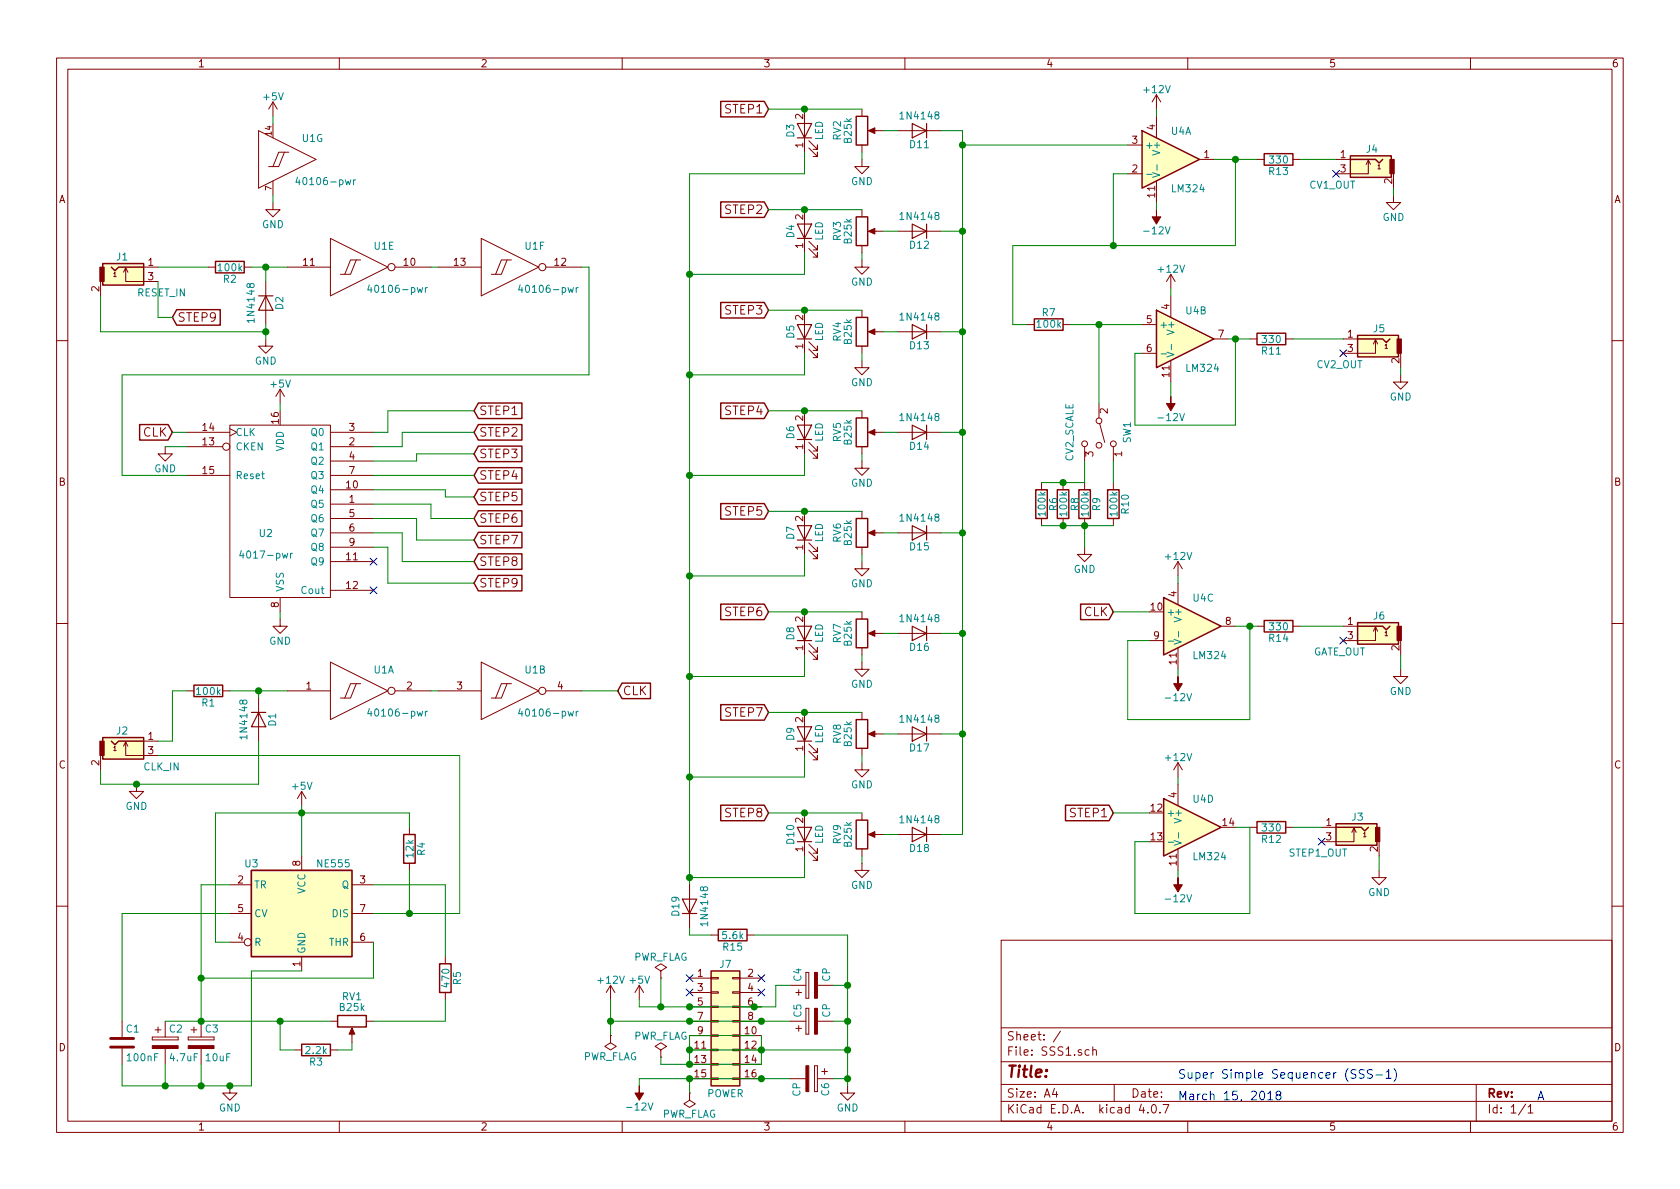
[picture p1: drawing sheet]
EESchema Schematic File Version 2
LIBS:power
LIBS:device
LIBS:transistors
LIBS:conn
LIBS:linear
LIBS:regul
LIBS:74xx
LIBS:cmos4000
LIBS:adc-dac
LIBS:memory
LIBS:xilinx
LIBS:microcontrollers
LIBS:dsp
LIBS:microchip
LIBS:analog_switches
LIBS:motorola
LIBS:texas
LIBS:intel
LIBS:audio
LIBS:interface
LIBS:digital-audio
LIBS:philips
LIBS:display
LIBS:cypress
LIBS:siliconi
LIBS:opto
LIBS:atmel
LIBS:contrib
LIBS:valves
LIBS:Oscillators
LIBS:switches
LIBS:cmos_ieee
LIBS:hakane
LIBS:SSS1-cache
EELAYER 25 0
EELAYER END
$Descr A4 11693 8268
encoding utf-8
Sheet 1 1
Title ""
Date ""
Rev ""
Comp ""
Comment1 ""
Comment2 ""
Comment3 ""
Comment4 ""
$EndDescr
$Comp
L NE555 U3
U 1 1
P 2100 6350
F 0 "U3" H 1700 6700 50  0000 L CNN
F 1 "NE555" H 2200 6700 50  0000 L CNN
F 2 "" H 2100 6350 50  0001 C CNN
F 3 "" H 2100 6350 50  0001 C CNN
	1    2100 6350
	1    0    0    -1  
$EndComp
$Comp
L LM324 U4
U 1 1
P 8150 1100
F 0 "U4" H 8150 1300 50  0000 L CNN
F 1 "LM324" H 8150 900 50  0000 L CNN
F 2 "" H 8100 1200 50  0001 C CNN
F 3 "" H 8200 1300 50  0001 C CNN
	1    8150 1100
	1    0    0    -1  
$EndComp
$Comp
L LM324 U4
U 2 1
P 8250 2350
F 0 "U4" H 8250 2550 50  0000 L CNN
F 1 "LM324" H 8250 2150 50  0000 L CNN
F 2 "" H 8200 2450 50  0001 C CNN
F 3 "" H 8300 2550 50  0001 C CNN
	2    8250 2350
	1    0    0    -1  
$EndComp
$Comp
L LM324 U4
U 3 1
P 8300 4350
F 0 "U4" H 8300 4550 50  0000 L CNN
F 1 "LM324" H 8300 4150 50  0000 L CNN
F 2 "" H 8250 4450 50  0001 C CNN
F 3 "" H 8350 4550 50  0001 C CNN
	3    8300 4350
	1    0    0    -1  
$EndComp
$Comp
L LM324 U4
U 4 1
P 8300 5750
F 0 "U4" H 8300 5950 50  0000 L CNN
F 1 "LM324" H 8300 5550 50  0000 L CNN
F 2 "" H 8250 5850 50  0001 C CNN
F 3 "" H 8350 5950 50  0001 C CNN
	4    8300 5750
	1    0    0    -1  
$EndComp
$Comp
L R R4
U 1 1
P 2850 5900
F 0 "R4" V 2930 5900 50  0000 C CNN
F 1 "12k" V 2850 5900 50  0000 C CNN
F 2 "" V 2780 5900 50  0001 C CNN
F 3 "" H 2850 5900 50  0001 C CNN
	1    2850 5900
	1    0    0    -1  
$EndComp
$Comp
L CP C3
U 1 1
P 1400 7250
F 0 "C3" H 1425 7350 50  0000 L CNN
F 1 "10uF" H 1425 7150 50  0000 L CNN
F 2 "" H 1438 7100 50  0001 C CNN
F 3 "" H 1400 7250 50  0001 C CNN
	1    1400 7250
	1    0    0    -1  
$EndComp
$Comp
L CP C2
U 1 1
P 1150 7250
F 0 "C2" H 1175 7350 50  0000 L CNN
F 1 "4.7uF" H 1175 7150 50  0000 L CNN
F 2 "" H 1188 7100 50  0001 C CNN
F 3 "" H 1150 7250 50  0001 C CNN
	1    1150 7250
	1    0    0    -1  
$EndComp
$Comp
L R R5
U 1 1
P 3100 6800
F 0 "R5" V 3180 6800 50  0000 C CNN
F 1 "470" V 3100 6800 50  0000 C CNN
F 2 "" V 3030 6800 50  0001 C CNN
F 3 "" H 3100 6800 50  0001 C CNN
	1    3100 6800
	1    0    0    -1  
$EndComp
$Comp
L R R3
U 1 1
P 2200 7300
F 0 "R3" V 2280 7300 50  0000 C CNN
F 1 "2.2k" V 2200 7300 50  0000 C CNN
F 2 "" V 2130 7300 50  0001 C CNN
F 3 "" H 2200 7300 50  0001 C CNN
	1    2200 7300
	0    1    1    0   
$EndComp
$Comp
L POT RV1
U 1 1
P 2450 7100
F 0 "RV1" V 2275 7100 50  0000 C CNN
F 1 "B25k" V 2350 7100 50  0000 C CNN
F 2 "" H 2450 7100 50  0001 C CNN
F 3 "" H 2450 7100 50  0001 C CNN
	1    2450 7100
	0    1    1    0   
$EndComp
$Comp
L C C1
U 1 1
P 850 7250
F 0 "C1" H 875 7350 50  0000 L CNN
F 1 "100nF" H 875 7150 50  0000 L CNN
F 2 "" H 888 7100 50  0001 C CNN
F 3 "" H 850 7250 50  0001 C CNN
	1    850  7250
	1    0    0    -1  
$EndComp
$Comp
L GND #PWR01
U 1 1
P 1600 7550
F 0 "#PWR01" H 1600 7300 50  0001 C CNN
F 1 "GND" H 1600 7400 50  0000 C CNN
F 2 "" H 1600 7550 50  0001 C CNN
F 3 "" H 1600 7550 50  0001 C CNN
	1    1600 7550
	1    0    0    -1  
$EndComp
$Comp
L +5V #PWR02
U 1 1
P 2100 5600
F 0 "#PWR02" H 2100 5450 50  0001 C CNN
F 1 "+5V" H 2100 5740 50  0000 C CNN
F 2 "" H 2100 5600 50  0001 C CNN
F 3 "" H 2100 5600 50  0001 C CNN
	1    2100 5600
	1    0    0    -1  
$EndComp
$Comp
L Conn_02x08_Odd_Even J7
U 1 1
P 5000 7100
F 0 "J7" H 5050 7500 50  0000 C CNN
F 1 "POWER" H 5050 6600 50  0000 C CNN
F 2 "" H 5000 7100 50  0001 C CNN
F 3 "" H 5000 7100 50  0001 C CNN
	1    5000 7100
	1    0    0    -1  
$EndComp
$Comp
L +12V #PWR03
U 1 1
P 4250 6950
F 0 "#PWR03" H 4250 6800 50  0001 C CNN
F 1 "+12V" H 4250 7090 50  0000 C CNN
F 2 "" H 4250 6950 50  0001 C CNN
F 3 "" H 4250 6950 50  0001 C CNN
	1    4250 6950
	1    0    0    -1  
$EndComp
$Comp
L +5V #PWR04
U 1 1
P 4450 6950
F 0 "#PWR04" H 4450 6800 50  0001 C CNN
F 1 "+5V" H 4450 7090 50  0000 C CNN
F 2 "" H 4450 6950 50  0001 C CNN
F 3 "" H 4450 6950 50  0001 C CNN
	1    4450 6950
	1    0    0    -1  
$EndComp
$Comp
L GND #PWR05
U 1 1
P 5900 7550
F 0 "#PWR05" H 5900 7300 50  0001 C CNN
F 1 "GND" H 5900 7400 50  0000 C CNN
F 2 "" H 5900 7550 50  0001 C CNN
F 3 "" H 5900 7550 50  0001 C CNN
	1    5900 7550
	1    0    0    -1  
$EndComp
$Comp
L -12V #PWR12
U 1 1
P 4450 7550
F 0 "#PWR12" H 4450 7650 50  0001 C CNN
F 1 "-12V" H 4450 7700 50  0000 C CNN
F 2 "" H 4450 7550 50  0001 C CNN
F 3 "" H 4450 7550 50  0001 C CNN
	1    4450 7550
	-1   0    0    1   
$EndComp
$Comp
L Audio-Jack-2_Switch J2
U 1 1
P 900 5250
F 0 "J2" H 850 5425 50  0000 C CNN
F 1 "CLK_IN" H 1125 5175 50  0000 C CNN
F 2 "" H 1150 5350 50  0001 C CNN
F 3 "" H 1150 5350 50  0001 C CNN
	1    900  5250
	1    0    0    -1  
$EndComp
$Comp
L Audio-Jack-2_Switch J1
U 1 1
P 900 1950
F 0 "J1" H 850 2125 50  0000 C CNN
F 1 "RESET_IN" H 1125 1875 50  0000 C CNN
F 2 "" H 1150 2050 50  0001 C CNN
F 3 "" H 1150 2050 50  0001 C CNN
	1    900  1950
	1    0    0    -1  
$EndComp
$Comp
L R R1
U 1 1
P 1450 4800
F 0 "R1" V 1530 4800 50  0000 C CNN
F 1 "100k" V 1450 4800 50  0000 C CNN
F 2 "" V 1380 4800 50  0001 C CNN
F 3 "" H 1450 4800 50  0001 C CNN
	1    1450 4800
	0    1    1    0   
$EndComp
$Comp
L D D1
U 1 1
P 1800 5000
F 0 "D1" H 1800 5100 50  0000 C CNN
F 1 "1N4148" H 1800 4900 50  0000 C CNN
F 2 "" H 1800 5000 50  0001 C CNN
F 3 "" H 1800 5000 50  0001 C CNN
	1    1800 5000
	0    1    1    0   
$EndComp
$Comp
L GND #PWR06
U 1 1
P 950 5450
F 0 "#PWR06" H 950 5200 50  0001 C CNN
F 1 "GND" H 950 5300 50  0000 C CNN
F 2 "" H 950 5450 50  0001 C CNN
F 3 "" H 950 5450 50  0001 C CNN
	1    950  5450
	1    0    0    -1  
$EndComp
$Comp
L GND #PWR07
U 1 1
P 1150 3100
F 0 "#PWR07" H 1150 2850 50  0001 C CNN
F 1 "GND" H 1150 2950 50  0000 C CNN
F 2 "" H 1150 3100 50  0001 C CNN
F 3 "" H 1150 3100 50  0001 C CNN
	1    1150 3100
	1    0    0    -1  
$EndComp
$Comp
L R R2
U 1 1
P 1600 1850
F 0 "R2" V 1680 1850 50  0000 C CNN
F 1 "100k" V 1600 1850 50  0000 C CNN
F 2 "" V 1530 1850 50  0001 C CNN
F 3 "" H 1600 1850 50  0001 C CNN
	1    1600 1850
	0    1    1    0   
$EndComp
$Comp
L D D2
U 1 1
P 1850 2100
F 0 "D2" H 1850 2200 50  0000 C CNN
F 1 "1N4148" H 1850 2000 50  0000 C CNN
F 2 "" H 1850 2100 50  0001 C CNN
F 3 "" H 1850 2100 50  0001 C CNN
	1    1850 2100
	0    1    1    0   
$EndComp
$Comp
L GND #PWR08
U 1 1
P 1850 2350
F 0 "#PWR08" H 1850 2100 50  0001 C CNN
F 1 "GND" H 1850 2200 50  0000 C CNN
F 2 "" H 1850 2350 50  0001 C CNN
F 3 "" H 1850 2350 50  0001 C CNN
	1    1850 2350
	1    0    0    -1  
$EndComp
$Comp
L -12V #PWR24
U 1 1
P 8050 1450
F 0 "#PWR24" H 8050 1550 50  0001 C CNN
F 1 "-12V" H 8050 1600 50  0000 C CNN
F 2 "" H 8050 1450 50  0001 C CNN
F 3 "" H 8050 1450 50  0001 C CNN
	1    8050 1450
	-1   0    0    1   
$EndComp
$Comp
L -12V #PWR26
U 1 1
P 8150 2750
F 0 "#PWR26" H 8150 2850 50  0001 C CNN
F 1 "-12V" H 8150 2900 50  0000 C CNN
F 2 "" H 8150 2750 50  0001 C CNN
F 3 "" H 8150 2750 50  0001 C CNN
	1    8150 2750
	-1   0    0    1   
$EndComp
$Comp
L +12V #PWR09
U 1 1
P 8050 750
F 0 "#PWR09" H 8050 600 50  0001 C CNN
F 1 "+12V" H 8050 890 50  0000 C CNN
F 2 "" H 8050 750 50  0001 C CNN
F 3 "" H 8050 750 50  0001 C CNN
	1    8050 750 
	1    0    0    -1  
$EndComp
$Comp
L +12V #PWR010
U 1 1
P 8150 2000
F 0 "#PWR010" H 8150 1850 50  0001 C CNN
F 1 "+12V" H 8150 2140 50  0000 C CNN
F 2 "" H 8150 2000 50  0001 C CNN
F 3 "" H 8150 2000 50  0001 C CNN
	1    8150 2000
	1    0    0    -1  
$EndComp
$Comp
L LED D3
U 1 1
P 5600 900
F 0 "D3" H 5600 1000 50  0000 C CNN
F 1 "LED" H 5600 800 50  0000 C CNN
F 2 "" H 5600 900 50  0001 C CNN
F 3 "" H 5600 900 50  0001 C CNN
	1    5600 900 
	0    -1   -1   0   
$EndComp
$Comp
L POT RV2
U 1 1
P 6000 900
F 0 "RV2" V 5825 900 50  0000 C CNN
F 1 "B25k" V 5900 900 50  0000 C CNN
F 2 "" H 6000 900 50  0001 C CNN
F 3 "" H 6000 900 50  0001 C CNN
	1    6000 900 
	1    0    0    -1  
$EndComp
$Comp
L D D11
U 1 1
P 6400 900
F 0 "D11" H 6400 1000 50  0000 C CNN
F 1 "1N4148" H 6400 800 50  0000 C CNN
F 2 "" H 6400 900 50  0001 C CNN
F 3 "" H 6400 900 50  0001 C CNN
	1    6400 900 
	-1   0    0    1   
$EndComp
Text GLabel 3300 2850 2    60   Input ~ 0
STEP1
Text GLabel 3300 3000 2    60   Input ~ 0
STEP2
Text GLabel 3300 3150 2    60   Input ~ 0
STEP3
Text GLabel 3300 3300 2    60   Input ~ 0
STEP4
Text GLabel 3300 3450 2    60   Input ~ 0
STEP5
Text GLabel 3300 3600 2    60   Input ~ 0
STEP6
Text GLabel 3300 3750 2    60   Input ~ 0
STEP7
Text GLabel 3300 3900 2    60   Input ~ 0
STEP8
Text GLabel 3300 4050 2    60   Input ~ 0
STEP9
Text GLabel 1200 2200 2    60   Input ~ 0
STEP9
Text GLabel 4300 4800 2    60   Input ~ 0
CLK
Text GLabel 1200 3000 0    60   Input ~ 0
CLK
$Comp
L GND #PWR011
U 1 1
P 6000 1100
F 0 "#PWR011" H 6000 850 50  0001 C CNN
F 1 "GND" H 6000 950 50  0000 C CNN
F 2 "" H 6000 1100 50  0001 C CNN
F 3 "" H 6000 1100 50  0001 C CNN
	1    6000 1100
	1    0    0    -1  
$EndComp
$Comp
L LED D4
U 1 1
P 5600 1600
F 0 "D4" H 5600 1700 50  0000 C CNN
F 1 "LED" H 5600 1500 50  0000 C CNN
F 2 "" H 5600 1600 50  0001 C CNN
F 3 "" H 5600 1600 50  0001 C CNN
	1    5600 1600
	0    -1   -1   0   
$EndComp
$Comp
L POT RV3
U 1 1
P 6000 1600
F 0 "RV3" V 5825 1600 50  0000 C CNN
F 1 "B25k" V 5900 1600 50  0000 C CNN
F 2 "" H 6000 1600 50  0001 C CNN
F 3 "" H 6000 1600 50  0001 C CNN
	1    6000 1600
	1    0    0    -1  
$EndComp
$Comp
L D D12
U 1 1
P 6400 1600
F 0 "D12" H 6400 1700 50  0000 C CNN
F 1 "1N4148" H 6400 1500 50  0000 C CNN
F 2 "" H 6400 1600 50  0001 C CNN
F 3 "" H 6400 1600 50  0001 C CNN
	1    6400 1600
	-1   0    0    1   
$EndComp
$Comp
L GND #PWR012
U 1 1
P 6000 1800
F 0 "#PWR012" H 6000 1550 50  0001 C CNN
F 1 "GND" H 6000 1650 50  0000 C CNN
F 2 "" H 6000 1800 50  0001 C CNN
F 3 "" H 6000 1800 50  0001 C CNN
	1    6000 1800
	1    0    0    -1  
$EndComp
$Comp
L LED D5
U 1 1
P 5600 2300
F 0 "D5" H 5600 2400 50  0000 C CNN
F 1 "LED" H 5600 2200 50  0000 C CNN
F 2 "" H 5600 2300 50  0001 C CNN
F 3 "" H 5600 2300 50  0001 C CNN
	1    5600 2300
	0    -1   -1   0   
$EndComp
$Comp
L POT RV4
U 1 1
P 6000 2300
F 0 "RV4" V 5825 2300 50  0000 C CNN
F 1 "B25k" V 5900 2300 50  0000 C CNN
F 2 "" H 6000 2300 50  0001 C CNN
F 3 "" H 6000 2300 50  0001 C CNN
	1    6000 2300
	1    0    0    -1  
$EndComp
$Comp
L D D13
U 1 1
P 6400 2300
F 0 "D13" H 6400 2400 50  0000 C CNN
F 1 "1N4148" H 6400 2200 50  0000 C CNN
F 2 "" H 6400 2300 50  0001 C CNN
F 3 "" H 6400 2300 50  0001 C CNN
	1    6400 2300
	-1   0    0    1   
$EndComp
$Comp
L GND #PWR013
U 1 1
P 6000 2500
F 0 "#PWR013" H 6000 2250 50  0001 C CNN
F 1 "GND" H 6000 2350 50  0000 C CNN
F 2 "" H 6000 2500 50  0001 C CNN
F 3 "" H 6000 2500 50  0001 C CNN
	1    6000 2500
	1    0    0    -1  
$EndComp
$Comp
L LED D6
U 1 1
P 5600 3000
F 0 "D6" H 5600 3100 50  0000 C CNN
F 1 "LED" H 5600 2900 50  0000 C CNN
F 2 "" H 5600 3000 50  0001 C CNN
F 3 "" H 5600 3000 50  0001 C CNN
	1    5600 3000
	0    -1   -1   0   
$EndComp
$Comp
L POT RV5
U 1 1
P 6000 3000
F 0 "RV5" V 5825 3000 50  0000 C CNN
F 1 "B25k" V 5900 3000 50  0000 C CNN
F 2 "" H 6000 3000 50  0001 C CNN
F 3 "" H 6000 3000 50  0001 C CNN
	1    6000 3000
	1    0    0    -1  
$EndComp
$Comp
L D D14
U 1 1
P 6400 3000
F 0 "D14" H 6400 3100 50  0000 C CNN
F 1 "1N4148" H 6400 2900 50  0000 C CNN
F 2 "" H 6400 3000 50  0001 C CNN
F 3 "" H 6400 3000 50  0001 C CNN
	1    6400 3000
	-1   0    0    1   
$EndComp
$Comp
L GND #PWR014
U 1 1
P 6000 3200
F 0 "#PWR014" H 6000 2950 50  0001 C CNN
F 1 "GND" H 6000 3050 50  0000 C CNN
F 2 "" H 6000 3200 50  0001 C CNN
F 3 "" H 6000 3200 50  0001 C CNN
	1    6000 3200
	1    0    0    -1  
$EndComp
$Comp
L LED D7
U 1 1
P 5600 3700
F 0 "D7" H 5600 3800 50  0000 C CNN
F 1 "LED" H 5600 3600 50  0000 C CNN
F 2 "" H 5600 3700 50  0001 C CNN
F 3 "" H 5600 3700 50  0001 C CNN
	1    5600 3700
	0    -1   -1   0   
$EndComp
$Comp
L POT RV6
U 1 1
P 6000 3700
F 0 "RV6" V 5825 3700 50  0000 C CNN
F 1 "B25k" V 5900 3700 50  0000 C CNN
F 2 "" H 6000 3700 50  0001 C CNN
F 3 "" H 6000 3700 50  0001 C CNN
	1    6000 3700
	1    0    0    -1  
$EndComp
$Comp
L D D15
U 1 1
P 6400 3700
F 0 "D15" H 6400 3800 50  0000 C CNN
F 1 "1N4148" H 6400 3600 50  0000 C CNN
F 2 "" H 6400 3700 50  0001 C CNN
F 3 "" H 6400 3700 50  0001 C CNN
	1    6400 3700
	-1   0    0    1   
$EndComp
$Comp
L GND #PWR015
U 1 1
P 6000 3900
F 0 "#PWR015" H 6000 3650 50  0001 C CNN
F 1 "GND" H 6000 3750 50  0000 C CNN
F 2 "" H 6000 3900 50  0001 C CNN
F 3 "" H 6000 3900 50  0001 C CNN
	1    6000 3900
	1    0    0    -1  
$EndComp
$Comp
L LED D8
U 1 1
P 5600 4400
F 0 "D8" H 5600 4500 50  0000 C CNN
F 1 "LED" H 5600 4300 50  0000 C CNN
F 2 "" H 5600 4400 50  0001 C CNN
F 3 "" H 5600 4400 50  0001 C CNN
	1    5600 4400
	0    -1   -1   0   
$EndComp
$Comp
L POT RV7
U 1 1
P 6000 4400
F 0 "RV7" V 5825 4400 50  0000 C CNN
F 1 "B25k" V 5900 4400 50  0000 C CNN
F 2 "" H 6000 4400 50  0001 C CNN
F 3 "" H 6000 4400 50  0001 C CNN
	1    6000 4400
	1    0    0    -1  
$EndComp
$Comp
L D D16
U 1 1
P 6400 4400
F 0 "D16" H 6400 4500 50  0000 C CNN
F 1 "1N4148" H 6400 4300 50  0000 C CNN
F 2 "" H 6400 4400 50  0001 C CNN
F 3 "" H 6400 4400 50  0001 C CNN
	1    6400 4400
	-1   0    0    1   
$EndComp
$Comp
L GND #PWR016
U 1 1
P 6000 4600
F 0 "#PWR016" H 6000 4350 50  0001 C CNN
F 1 "GND" H 6000 4450 50  0000 C CNN
F 2 "" H 6000 4600 50  0001 C CNN
F 3 "" H 6000 4600 50  0001 C CNN
	1    6000 4600
	1    0    0    -1  
$EndComp
$Comp
L LED D9
U 1 1
P 5600 5100
F 0 "D9" H 5600 5200 50  0000 C CNN
F 1 "LED" H 5600 5000 50  0000 C CNN
F 2 "" H 5600 5100 50  0001 C CNN
F 3 "" H 5600 5100 50  0001 C CNN
	1    5600 5100
	0    -1   -1   0   
$EndComp
$Comp
L POT RV8
U 1 1
P 6000 5100
F 0 "RV8" V 5825 5100 50  0000 C CNN
F 1 "B25k" V 5900 5100 50  0000 C CNN
F 2 "" H 6000 5100 50  0001 C CNN
F 3 "" H 6000 5100 50  0001 C CNN
	1    6000 5100
	1    0    0    -1  
$EndComp
$Comp
L D D17
U 1 1
P 6400 5100
F 0 "D17" H 6400 5200 50  0000 C CNN
F 1 "1N4148" H 6400 5000 50  0000 C CNN
F 2 "" H 6400 5100 50  0001 C CNN
F 3 "" H 6400 5100 50  0001 C CNN
	1    6400 5100
	-1   0    0    1   
$EndComp
$Comp
L GND #PWR017
U 1 1
P 6000 5300
F 0 "#PWR017" H 6000 5050 50  0001 C CNN
F 1 "GND" H 6000 5150 50  0000 C CNN
F 2 "" H 6000 5300 50  0001 C CNN
F 3 "" H 6000 5300 50  0001 C CNN
	1    6000 5300
	1    0    0    -1  
$EndComp
$Comp
L LED D10
U 1 1
P 5600 5800
F 0 "D10" H 5600 5900 50  0000 C CNN
F 1 "LED" H 5600 5700 50  0000 C CNN
F 2 "" H 5600 5800 50  0001 C CNN
F 3 "" H 5600 5800 50  0001 C CNN
	1    5600 5800
	0    -1   -1   0   
$EndComp
$Comp
L POT RV9
U 1 1
P 6000 5800
F 0 "RV9" V 5825 5800 50  0000 C CNN
F 1 "B25k" V 5900 5800 50  0000 C CNN
F 2 "" H 6000 5800 50  0001 C CNN
F 3 "" H 6000 5800 50  0001 C CNN
	1    6000 5800
	1    0    0    -1  
$EndComp
$Comp
L D D18
U 1 1
P 6400 5800
F 0 "D18" H 6400 5900 50  0000 C CNN
F 1 "1N4148" H 6400 5700 50  0000 C CNN
F 2 "" H 6400 5800 50  0001 C CNN
F 3 "" H 6400 5800 50  0001 C CNN
	1    6400 5800
	-1   0    0    1   
$EndComp
$Comp
L GND #PWR018
U 1 1
P 6000 6000
F 0 "#PWR018" H 6000 5750 50  0001 C CNN
F 1 "GND" H 6000 5850 50  0000 C CNN
F 2 "" H 6000 6000 50  0001 C CNN
F 3 "" H 6000 6000 50  0001 C CNN
	1    6000 6000
	1    0    0    -1  
$EndComp
Text GLabel 5350 750  0    60   Input ~ 0
STEP1
Text GLabel 5350 1450 0    60   Input ~ 0
STEP2
Text GLabel 5350 2150 0    60   Input ~ 0
STEP3
Text GLabel 5350 2850 0    60   Input ~ 0
STEP4
Text GLabel 5350 3550 0    60   Input ~ 0
STEP5
Text GLabel 5350 4250 0    60   Input ~ 0
STEP6
Text GLabel 5350 4950 0    60   Input ~ 0
STEP7
Text GLabel 5350 5650 0    60   Input ~ 0
STEP8
Wire Wire Line
	2100 5600 2100 5950
Wire Wire Line
	2850 5650 2850 5750
Wire Wire Line
	1500 5650 2850 5650
Connection ~ 2100 5650
Wire Wire Line
	2600 6350 3200 6350
Wire Wire Line
	2850 6350 2850 6050
Wire Wire Line
	2600 6150 3100 6150
Wire Wire Line
	3100 6150 3100 6650
Wire Wire Line
	3100 6950 3100 7100
Wire Wire Line
	3100 7100 2600 7100
Wire Wire Line
	2450 7250 2450 7300
Wire Wire Line
	2450 7300 2350 7300
Wire Wire Line
	2050 7300 1950 7300
Wire Wire Line
	1950 7300 1950 7100
Wire Wire Line
	1150 7100 2300 7100
Connection ~ 1950 7100
Connection ~ 1400 7100
Wire Wire Line
	1150 7400 1150 7550
Wire Wire Line
	850  7550 1750 7550
Wire Wire Line
	1400 7400 1400 7550
Connection ~ 1400 7550
Wire Wire Line
	850  7400 850  7550
Connection ~ 1150 7550
Wire Wire Line
	1600 6150 1400 6150
Wire Wire Line
	1400 6150 1400 7100
Wire Wire Line
	2100 6750 1750 6750
Wire Wire Line
	1750 6750 1750 7550
Connection ~ 1600 7550
Wire Wire Line
	2600 6550 2600 6800
Wire Wire Line
	2600 6800 1400 6800
Connection ~ 1400 6800
Wire Wire Line
	1600 6350 850  6350
Wire Wire Line
	850  6350 850  7100
Wire Wire Line
	1600 6550 1500 6550
Wire Wire Line
	1500 6550 1500 5650
Wire Wire Line
	4450 7550 4450 7500
Wire Wire Line
	4450 7500 5500 7500
Wire Wire Line
	4800 7200 4800 7400
Connection ~ 4800 7300
Wire Wire Line
	5300 7400 4600 7400
Connection ~ 4800 7500
Wire Wire Line
	5300 7200 5300 7400
Connection ~ 5300 7300
Connection ~ 4800 7400
Wire Wire Line
	5900 7300 4800 7300
Wire Wire Line
	5250 7200 4800 7200
Wire Wire Line
	4250 7100 5500 7100
Wire Wire Line
	4250 6950 4250 7200
Connection ~ 4800 7100
Wire Wire Line
	4450 6950 4450 7000
Wire Wire Line
	4450 7000 5300 7000
Connection ~ 4800 7000
Wire Wire Line
	3200 6350 3200 5250
Wire Wire Line
	3200 5250 1100 5250
Connection ~ 2850 6350
Wire Wire Line
	700  5350 700  5450
Wire Wire Line
	700  5450 1800 5450
Wire Wire Line
	1800 5450 1800 5150
Connection ~ 950  5450
Wire Wire Line
	1100 5150 1200 5150
Wire Wire Line
	1200 5150 1200 4800
Wire Wire Line
	1200 4800 1300 4800
Wire Wire Line
	1600 4800 2000 4800
Wire Wire Line
	1800 4850 1800 4800
Connection ~ 1800 4800
Wire Wire Line
	4050 4800 4300 4800
Wire Wire Line
	1850 2250 1850 2350
Wire Wire Line
	700  2050 700  2300
Wire Wire Line
	700  2300 1850 2300
Connection ~ 1850 2300
Wire Wire Line
	1100 1950 1100 2200
Wire Wire Line
	1100 1850 1450 1850
Wire Wire Line
	1750 1850 2000 1850
Wire Wire Line
	1850 1950 1850 1850
Connection ~ 1850 1850
Wire Wire Line
	4100 1850 4100 2600
Wire Wire Line
	4100 2600 850  2600
Wire Wire Line
	850  2600 850  3300
Wire Wire Line
	7850 1200 7750 1200
Wire Wire Line
	7750 1200 7750 1700
Wire Wire Line
	8600 1700 8600 1100
Wire Wire Line
	8450 1100 8750 1100
Wire Wire Line
	1100 2200 1200 2200
Wire Wire Line
	5350 750  6000 750 
Connection ~ 5600 750 
Wire Wire Line
	6250 900  6150 900 
Wire Wire Line
	6000 1050 6000 1100
Wire Wire Line
	5350 1450 6000 1450
Wire Wire Line
	5350 2150 6000 2150
Wire Wire Line
	5350 2850 6000 2850
Wire Wire Line
	5350 3550 6000 3550
Wire Wire Line
	5350 4250 6000 4250
Wire Wire Line
	5350 4950 6000 4950
Wire Wire Line
	5350 5650 6000 5650
Connection ~ 5600 5650
Connection ~ 5600 4950
Connection ~ 5600 4250
Connection ~ 5600 3550
Connection ~ 5600 2850
Connection ~ 5600 2150
Connection ~ 5600 1450
Wire Wire Line
	6000 1750 6000 1800
Wire Wire Line
	6000 2450 6000 2500
Wire Wire Line
	6000 3150 6000 3200
Wire Wire Line
	6000 3850 6000 3900
Wire Wire Line
	6000 4550 6000 4600
Wire Wire Line
	6000 5250 6000 5300
Wire Wire Line
	6000 5950 6000 6000
Wire Wire Line
	6250 5800 6150 5800
Wire Wire Line
	6150 5100 6250 5100
Wire Wire Line
	6250 4400 6150 4400
Wire Wire Line
	6150 3700 6250 3700
Wire Wire Line
	6250 3000 6150 3000
Wire Wire Line
	6150 2300 6250 2300
Wire Wire Line
	6250 1600 6150 1600
Wire Wire Line
	5600 1050 5600 1200
Wire Wire Line
	5600 1200 4800 1200
Wire Wire Line
	4800 1200 4800 6150
Wire Wire Line
	5600 1750 5600 1900
Wire Wire Line
	5600 1900 4800 1900
Connection ~ 4800 1900
Wire Wire Line
	5600 2450 5600 2600
Wire Wire Line
	5600 2600 4800 2600
Connection ~ 4800 2600
Wire Wire Line
	5600 3150 5600 3300
Wire Wire Line
	5600 3300 4800 3300
Connection ~ 4800 3300
Wire Wire Line
	5600 3850 5600 4000
Wire Wire Line
	5600 4000 4800 4000
Connection ~ 4800 4000
Wire Wire Line
	5600 4550 5600 4700
Wire Wire Line
	5600 4700 4800 4700
Connection ~ 4800 4700
Wire Wire Line
	5600 5250 5600 5400
Wire Wire Line
	5600 5400 4800 5400
Connection ~ 4800 5400
Wire Wire Line
	5600 5950 5600 6100
Wire Wire Line
	5600 6100 4800 6100
Wire Wire Line
	6550 900  6700 900 
Wire Wire Line
	6700 900  6700 5800
Wire Wire Line
	6700 5800 6550 5800
Wire Wire Line
	6550 5100 6700 5100
Connection ~ 6700 5100
Wire Wire Line
	6550 4400 6700 4400
Connection ~ 6700 4400
Wire Wire Line
	6550 3700 6700 3700
Connection ~ 6700 3700
Wire Wire Line
	6550 3000 6700 3000
Connection ~ 6700 3000
Wire Wire Line
	6550 2300 6700 2300
Connection ~ 6700 2300
Wire Wire Line
	6550 1600 6700 1600
Connection ~ 6700 1600
Wire Wire Line
	8150 2050 8150 2000
Wire Wire Line
	8050 1400 8050 1450
Wire Wire Line
	7050 1700 8600 1700
Wire Wire Line
	7850 1000 6700 1000
Connection ~ 6700 1000
$Comp
L R R13
U 1 1
P 8900 1100
F 0 "R13" V 8980 1100 50  0000 C CNN
F 1 "330" V 8900 1100 50  0000 C CNN
F 2 "" V 8830 1100 50  0001 C CNN
F 3 "" H 8900 1100 50  0001 C CNN
	1    8900 1100
	0    1    1    0   
$EndComp
$Comp
L R R11
U 1 1
P 8850 2350
F 0 "R11" V 8930 2350 50  0000 C CNN
F 1 "330" V 8850 2350 50  0000 C CNN
F 2 "" V 8780 2350 50  0001 C CNN
F 3 "" H 8850 2350 50  0001 C CNN
	1    8850 2350
	0    1    1    0   
$EndComp
$Comp
L R R14
U 1 1
P 8900 4350
F 0 "R14" V 8980 4350 50  0000 C CNN
F 1 "330" V 8900 4350 50  0000 C CNN
F 2 "" V 8830 4350 50  0001 C CNN
F 3 "" H 8900 4350 50  0001 C CNN
	1    8900 4350
	0    1    1    0   
$EndComp
$Comp
L R R12
U 1 1
P 8850 5750
F 0 "R12" V 8930 5750 50  0000 C CNN
F 1 "330" V 8850 5750 50  0000 C CNN
F 2 "" V 8780 5750 50  0001 C CNN
F 3 "" H 8850 5750 50  0001 C CNN
	1    8850 5750
	0    1    1    0   
$EndComp
$Comp
L SW_SPDT_MSM SW1
U 1 1
P 7650 3000
F 0 "SW1" H 7650 3200 50  0000 C CNN
F 1 "CV2_SCALE" H 7650 2800 50  0000 C CNN
F 2 "" H 7650 3000 50  0001 C CNN
F 3 "" H 7650 3000 50  0001 C CNN
	1    7650 3000
	0    1    1    0   
$EndComp
$Comp
L R R7
U 1 1
P 7300 2250
F 0 "R7" V 7380 2250 50  0000 C CNN
F 1 "100k" V 7300 2250 50  0000 C CNN
F 2 "" V 7230 2250 50  0001 C CNN
F 3 "" H 7300 2250 50  0001 C CNN
	1    7300 2250
	0    -1   -1   0   
$EndComp
$Comp
L R R9
U 1 1
P 7550 3500
F 0 "R9" V 7630 3500 50  0000 C CNN
F 1 "100k" V 7550 3500 50  0000 C CNN
F 2 "" V 7480 3500 50  0001 C CNN
F 3 "" H 7550 3500 50  0001 C CNN
	1    7550 3500
	1    0    0    -1  
$EndComp
$Comp
L R R8
U 1 1
P 7400 3500
F 0 "R8" V 7480 3500 50  0000 C CNN
F 1 "100k" V 7400 3500 50  0000 C CNN
F 2 "" V 7330 3500 50  0001 C CNN
F 3 "" H 7400 3500 50  0001 C CNN
	1    7400 3500
	1    0    0    -1  
$EndComp
$Comp
L R R6
U 1 1
P 7250 3500
F 0 "R6" V 7330 3500 50  0000 C CNN
F 1 "100k" V 7250 3500 50  0000 C CNN
F 2 "" V 7180 3500 50  0001 C CNN
F 3 "" H 7250 3500 50  0001 C CNN
	1    7250 3500
	1    0    0    -1  
$EndComp
$Comp
L R R10
U 1 1
P 7750 3500
F 0 "R10" V 7830 3500 50  0000 C CNN
F 1 "100k" V 7750 3500 50  0000 C CNN
F 2 "" V 7680 3500 50  0001 C CNN
F 3 "" H 7750 3500 50  0001 C CNN
	1    7750 3500
	1    0    0    -1  
$EndComp
$Comp
L GND #PWR019
U 1 1
P 7550 3800
F 0 "#PWR019" H 7550 3550 50  0001 C CNN
F 1 "GND" H 7550 3650 50  0000 C CNN
F 2 "" H 7550 3800 50  0001 C CNN
F 3 "" H 7550 3800 50  0001 C CNN
	1    7550 3800
	1    0    0    -1  
$EndComp
Wire Wire Line
	7550 3650 7550 3800
Wire Wire Line
	7250 3650 7750 3650
Connection ~ 7550 3650
Connection ~ 7400 3650
Wire Wire Line
	7250 3350 7550 3350
Connection ~ 7400 3350
Wire Wire Line
	7550 3350 7550 3200
Wire Wire Line
	7750 3200 7750 3350
Wire Wire Line
	7650 2800 7650 2250
Wire Wire Line
	7450 2250 7950 2250
Connection ~ 7650 2250
Wire Wire Line
	7050 1700 7050 2250
Wire Wire Line
	7050 2250 7150 2250
Connection ~ 7750 1700
Connection ~ 8600 1100
Wire Wire Line
	8550 2350 8700 2350
Wire Wire Line
	8150 2650 8150 2750
Wire Wire Line
	7950 2450 7900 2450
Wire Wire Line
	7900 2450 7900 2950
Wire Wire Line
	7900 2950 8600 2950
Wire Wire Line
	8600 2950 8600 2350
Connection ~ 8600 2350
$Comp
L Audio-Jack-2_Switch J4
U 1 1
P 9500 1200
F 0 "J4" H 9450 1375 50  0000 C CNN
F 1 "CV1_OUT" H 9725 1125 50  0000 C CNN
F 2 "" H 9750 1300 50  0001 C CNN
F 3 "" H 9750 1300 50  0001 C CNN
	1    9500 1200
	-1   0    0    -1  
$EndComp
$Comp
L Audio-Jack-2_Switch J5
U 1 1
P 9550 2450
F 0 "J5" H 9500 2625 50  0000 C CNN
F 1 "CV2_OUT" H 9775 2375 50  0000 C CNN
F 2 "" H 9800 2550 50  0001 C CNN
F 3 "" H 9800 2550 50  0001 C CNN
	1    9550 2450
	-1   0    0    -1  
$EndComp
Wire Wire Line
	9350 2350 9000 2350
Wire Wire Line
	9300 1100 9050 1100
$Comp
L GND #PWR020
U 1 1
P 9750 2600
F 0 "#PWR020" H 9750 2350 50  0001 C CNN
F 1 "GND" H 9750 2450 50  0000 C CNN
F 2 "" H 9750 2600 50  0001 C CNN
F 3 "" H 9750 2600 50  0001 C CNN
	1    9750 2600
	1    0    0    -1  
$EndComp
$Comp
L GND #PWR021
U 1 1
P 9700 1350
F 0 "#PWR021" H 9700 1100 50  0001 C CNN
F 1 "GND" H 9700 1200 50  0000 C CNN
F 2 "" H 9700 1350 50  0001 C CNN
F 3 "" H 9700 1350 50  0001 C CNN
	1    9700 1350
	1    0    0    -1  
$EndComp
Wire Wire Line
	9700 1300 9700 1350
Wire Wire Line
	9750 2600 9750 2550
Text GLabel 7750 5650 0    60   Input ~ 0
STEP1
$Comp
L +12V #PWR022
U 1 1
P 8200 5400
F 0 "#PWR022" H 8200 5250 50  0001 C CNN
F 1 "+12V" H 8200 5540 50  0000 C CNN
F 2 "" H 8200 5400 50  0001 C CNN
F 3 "" H 8200 5400 50  0001 C CNN
	1    8200 5400
	1    0    0    -1  
$EndComp
$Comp
L -12V #PWR30
U 1 1
P 8200 6100
F 0 "#PWR30" H 8200 6200 50  0001 C CNN
F 1 "-12V" H 8200 6250 50  0000 C CNN
F 2 "" H 8200 6100 50  0001 C CNN
F 3 "" H 8200 6100 50  0001 C CNN
	1    8200 6100
	-1   0    0    1   
$EndComp
Wire Wire Line
	8200 6100 8200 6050
Wire Wire Line
	8200 5400 8200 5450
Wire Wire Line
	8000 5650 7750 5650
Wire Wire Line
	8000 5850 7900 5850
Wire Wire Line
	7900 5850 7900 6350
Wire Wire Line
	7900 6350 8700 6350
Wire Wire Line
	8700 6350 8700 5750
Wire Wire Line
	8700 5750 8600 5750
$Comp
L Audio-Jack-2_Switch J3
U 1 1
P 9400 5850
F 0 "J3" H 9350 6025 50  0000 C CNN
F 1 "STEP1_OUT" H 9625 5775 50  0000 C CNN
F 2 "" H 9650 5950 50  0001 C CNN
F 3 "" H 9650 5950 50  0001 C CNN
	1    9400 5850
	-1   0    0    -1  
$EndComp
Wire Wire Line
	9200 5750 9000 5750
$Comp
L GND #PWR023
U 1 1
P 9600 6050
F 0 "#PWR023" H 9600 5800 50  0001 C CNN
F 1 "GND" H 9600 5900 50  0000 C CNN
F 2 "" H 9600 6050 50  0001 C CNN
F 3 "" H 9600 6050 50  0001 C CNN
	1    9600 6050
	1    0    0    -1  
$EndComp
Wire Wire Line
	9600 6050 9600 5950
$Comp
L +12V #PWR024
U 1 1
P 8200 4000
F 0 "#PWR024" H 8200 3850 50  0001 C CNN
F 1 "+12V" H 8200 4140 50  0000 C CNN
F 2 "" H 8200 4000 50  0001 C CNN
F 3 "" H 8200 4000 50  0001 C CNN
	1    8200 4000
	1    0    0    -1  
$EndComp
$Comp
L -12V #PWR28
U 1 1
P 8200 4700
F 0 "#PWR28" H 8200 4800 50  0001 C CNN
F 1 "-12V" H 8200 4850 50  0000 C CNN
F 2 "" H 8200 4700 50  0001 C CNN
F 3 "" H 8200 4700 50  0001 C CNN
	1    8200 4700
	-1   0    0    1   
$EndComp
Wire Wire Line
	8200 4650 8200 4700
Wire Wire Line
	8200 4000 8200 4050
Wire Wire Line
	8600 4350 8750 4350
Text GLabel 7750 4250 0    60   Input ~ 0
CLK
Wire Wire Line
	7750 4250 8000 4250
Wire Wire Line
	8700 4350 8700 5000
Wire Wire Line
	8700 5000 7850 5000
Wire Wire Line
	7850 5000 7850 4450
Wire Wire Line
	7850 4450 8000 4450
Connection ~ 8700 4350
$Comp
L Audio-Jack-2_Switch J6
U 1 1
P 9550 4450
F 0 "J6" H 9500 4625 50  0000 C CNN
F 1 "GATE_OUT" H 9775 4375 50  0000 C CNN
F 2 "" H 9800 4550 50  0001 C CNN
F 3 "" H 9800 4550 50  0001 C CNN
	1    9550 4450
	-1   0    0    -1  
$EndComp
Wire Wire Line
	9350 4350 9050 4350
$Comp
L GND #PWR025
U 1 1
P 9750 4650
F 0 "#PWR025" H 9750 4400 50  0001 C CNN
F 1 "GND" H 9750 4500 50  0000 C CNN
F 2 "" H 9750 4650 50  0001 C CNN
F 3 "" H 9750 4650 50  0001 C CNN
	1    9750 4650
	1    0    0    -1  
$EndComp
Wire Wire Line
	9750 4650 9750 4550
Text Notes 8200 7650 0    60   ~ 0
March 15, 2018
Text Notes 8200 7500 0    60   ~ 0
Super Simple Sequencer (SSS-1)
Text Notes 10700 7650 0    60   ~ 0
A
$Comp
L PWR_FLAG #FLG026
U 1 1
P 4600 6800
F 0 "#FLG026" H 4600 6875 50  0001 C CNN
F 1 "PWR_FLAG" H 4600 6950 50  0000 C CNN
F 2 "" H 4600 6800 50  0001 C CNN
F 3 "" H 4600 6800 50  0001 C CNN
	1    4600 6800
	1    0    0    -1  
$EndComp
Wire Wire Line
	4600 7000 4600 6800
Connection ~ 4600 7000
$Comp
L PWR_FLAG #FLG027
U 1 1
P 4600 7350
F 0 "#FLG027" H 4600 7425 50  0001 C CNN
F 1 "PWR_FLAG" H 4600 7500 50  0000 C CNN
F 2 "" H 4600 7350 50  0001 C CNN
F 3 "" H 4600 7350 50  0001 C CNN
	1    4600 7350
	1    0    0    -1  
$EndComp
NoConn ~ 4800 6900
NoConn ~ 4800 6800
NoConn ~ 5300 6800
NoConn ~ 5300 6900
NoConn ~ 9300 1200
NoConn ~ 9350 2450
NoConn ~ 9350 4450
NoConn ~ 9200 5850
Wire Wire Line
	8050 750  8050 800 
$Comp
L PWR_FLAG #FLG028
U 1 1
P 4250 7200
F 0 "#FLG028" H 4250 7275 50  0001 C CNN
F 1 "PWR_FLAG" H 4250 7350 50  0000 C CNN
F 2 "" H 4250 7200 50  0001 C CNN
F 3 "" H 4250 7200 50  0001 C CNN
	1    4250 7200
	-1   0    0    1   
$EndComp
Connection ~ 4250 7100
$Comp
L 40106-pwr U1
U 1 1
P 2500 4800
F 0 "U1" H 2600 4950 50  0000 L CNN
F 1 "40106-pwr" H 2550 4650 50  0000 L CNN
F 2 "" H 2500 4800 60  0001 C CNN
F 3 "" H 2500 4800 60  0001 C CNN
	1    2500 4800
	1    0    0    -1  
$EndComp
$Comp
L 40106-pwr U1
U 2 1
P 3550 4800
F 0 "U1" H 3650 4950 50  0000 L CNN
F 1 "40106-pwr" H 3600 4650 50  0000 L CNN
F 2 "" H 3550 4800 60  0001 C CNN
F 3 "" H 3550 4800 60  0001 C CNN
	2    3550 4800
	1    0    0    -1  
$EndComp
$Comp
L 40106-pwr U1
U 5 1
P 2500 1850
F 0 "U1" H 2600 2000 50  0000 L CNN
F 1 "40106-pwr" H 2550 1700 50  0000 L CNN
F 2 "" H 2500 1850 60  0001 C CNN
F 3 "" H 2500 1850 60  0001 C CNN
	5    2500 1850
	1    0    0    -1  
$EndComp
$Comp
L 40106-pwr U1
U 6 1
P 3550 1850
F 0 "U1" H 3650 2000 50  0000 L CNN
F 1 "40106-pwr" H 3600 1700 50  0000 L CNN
F 2 "" H 3550 1850 60  0001 C CNN
F 3 "" H 3550 1850 60  0001 C CNN
	6    3550 1850
	1    0    0    -1  
$EndComp
Wire Wire Line
	3000 1850 3050 1850
Wire Wire Line
	4050 1850 4100 1850
Wire Wire Line
	3000 4800 3050 4800
$Comp
L +5V #PWR029
U 1 1
P 1900 800
F 0 "#PWR029" H 1900 650 50  0001 C CNN
F 1 "+5V" H 1900 940 50  0000 C CNN
F 2 "" H 1900 800 50  0001 C CNN
F 3 "" H 1900 800 50  0001 C CNN
	1    1900 800 
	1    0    0    -1  
$EndComp
$Comp
L GND #PWR030
U 1 1
P 1900 1400
F 0 "#PWR030" H 1900 1150 50  0001 C CNN
F 1 "GND" H 1900 1250 50  0000 C CNN
F 2 "" H 1900 1400 50  0001 C CNN
F 3 "" H 1900 1400 50  0001 C CNN
	1    1900 1400
	1    0    0    -1  
$EndComp
$Comp
L 40106-pwr U1
U 7 1
P 2000 1100
F 0 "U1" H 2100 1250 50  0000 L CNN
F 1 "40106-pwr" H 2050 950 50  0000 L CNN
F 2 "" H 2000 1100 60  0001 C CNN
F 3 "" H 2000 1100 60  0001 C CNN
	7    2000 1100
	1    0    0    -1  
$EndComp
Wire Wire Line
	1900 1400 1900 1350
Wire Wire Line
	1900 800  1900 850 
$Comp
L 4017-pwr U2
U 1 1
P 1950 3550
F 0 "U2" H 1850 3400 50  0000 C CNN
F 1 "4017-pwr" H 1850 3250 50  0000 C CNN
F 2 "" H 1950 3550 60  0001 C CNN
F 3 "" H 1950 3550 60  0001 C CNN
	1    1950 3550
	1    0    0    -1  
$EndComp
$Comp
L +5V #PWR031
U 1 1
P 1950 2800
F 0 "#PWR031" H 1950 2650 50  0001 C CNN
F 1 "+5V" H 1950 2940 50  0000 C CNN
F 2 "" H 1950 2800 50  0001 C CNN
F 3 "" H 1950 2800 50  0001 C CNN
	1    1950 2800
	1    0    0    -1  
$EndComp
$Comp
L GND #PWR032
U 1 1
P 1950 4300
F 0 "#PWR032" H 1950 4050 50  0001 C CNN
F 1 "GND" H 1950 4150 50  0000 C CNN
F 2 "" H 1950 4300 50  0001 C CNN
F 3 "" H 1950 4300 50  0001 C CNN
	1    1950 4300
	1    0    0    -1  
$EndComp
Wire Wire Line
	850  3300 1300 3300
Wire Wire Line
	1950 4300 1950 4250
Wire Wire Line
	1950 2850 1950 2800
Wire Wire Line
	3300 2850 2700 2850
Wire Wire Line
	2700 2850 2700 3000
Wire Wire Line
	2700 3000 2600 3000
Wire Wire Line
	2600 3100 2800 3100
Wire Wire Line
	2800 3100 2800 3000
Wire Wire Line
	2800 3000 3300 3000
Wire Wire Line
	3300 3150 2900 3150
Wire Wire Line
	2900 3150 2900 3200
Wire Wire Line
	2900 3200 2600 3200
Wire Wire Line
	2600 3300 3300 3300
Wire Wire Line
	3300 4050 2700 4050
Wire Wire Line
	2700 4050 2700 3800
Wire Wire Line
	2700 3800 2600 3800
Wire Wire Line
	2600 3700 2800 3700
Wire Wire Line
	2800 3700 2800 3900
Wire Wire Line
	2800 3900 3300 3900
Wire Wire Line
	2600 3600 2900 3600
Wire Wire Line
	2900 3600 2900 3750
Wire Wire Line
	2900 3750 3300 3750
Wire Wire Line
	2600 3500 3000 3500
Wire Wire Line
	3000 3500 3000 3600
Wire Wire Line
	3000 3600 3300 3600
Wire Wire Line
	3300 3450 3100 3450
Wire Wire Line
	3100 3450 3100 3400
Wire Wire Line
	3100 3400 2600 3400
NoConn ~ 2600 3900
NoConn ~ 2600 4100
Wire Wire Line
	1200 3000 1300 3000
Wire Wire Line
	1150 3100 1300 3100
$Comp
L PWR_FLAG #FLG033
U 1 1
P 4800 7600
F 0 "#FLG033" H 4800 7675 50  0001 C CNN
F 1 "PWR_FLAG" H 4800 7750 50  0000 C CNN
F 2 "" H 4800 7600 50  0001 C CNN
F 3 "" H 4800 7600 50  0001 C CNN
	1    4800 7600
	-1   0    0    1   
$EndComp
Wire Wire Line
	4800 7600 4800 7500
$Comp
L CP C6
U 1 1
P 5650 7500
F 0 "C6" H 5675 7600 50  0000 L CNN
F 1 "CP" H 5675 7400 50  0000 L CNN
F 2 "" H 5688 7350 50  0001 C CNN
F 3 "" H 5650 7500 50  0001 C CNN
	1    5650 7500
	0    1    1    0   
$EndComp
$Comp
L CP C5
U 1 1
P 5650 7100
F 0 "C5" H 5675 7200 50  0000 L CNN
F 1 "CP" H 5675 7000 50  0000 L CNN
F 2 "" H 5688 6950 50  0001 C CNN
F 3 "" H 5650 7100 50  0001 C CNN
	1    5650 7100
	0    -1   -1   0   
$EndComp
$Comp
L CP C4
U 1 1
P 5650 6850
F 0 "C4" H 5675 6950 50  0000 L CNN
F 1 "CP" H 5675 6750 50  0000 L CNN
F 2 "" H 5688 6700 50  0001 C CNN
F 3 "" H 5650 6850 50  0001 C CNN
	1    5650 6850
	0    -1   -1   0   
$EndComp
Connection ~ 5300 7100
Wire Wire Line
	5500 6850 5400 6850
Wire Wire Line
	5400 6850 5400 7000
Wire Wire Line
	5400 7000 5250 7000
Connection ~ 5250 7000
Wire Wire Line
	5800 6850 5900 6850
Wire Wire Line
	5900 6500 5900 7550
Wire Wire Line
	5900 7100 5800 7100
Wire Wire Line
	5900 7500 5800 7500
Connection ~ 5900 7100
Connection ~ 5300 7500
Connection ~ 5900 7300
$Comp
L D D19
U 1 1
P 4800 6300
F 0 "D19" H 4800 6400 50  0000 C CNN
F 1 "1N4148" H 4800 6200 50  0000 C CNN
F 2 "" H 4800 6300 50  0001 C CNN
F 3 "" H 4800 6300 50  0001 C CNN
	1    4800 6300
	0    -1   -1   0   
$EndComp
$Comp
L R R15
U 1 1
P 5100 6500
F 0 "R15" V 5180 6500 50  0000 C CNN
F 1 "5.6k" V 5100 6500 50  0000 C CNN
F 2 "" V 5030 6500 50  0001 C CNN
F 3 "" H 5100 6500 50  0001 C CNN
	1    5100 6500
	0    1    1    0   
$EndComp
Connection ~ 4800 6100
Wire Wire Line
	4800 6450 4800 6500
Wire Wire Line
	4800 6500 4950 6500
Wire Wire Line
	5250 6500 5900 6500
Connection ~ 5900 6850
Wire Wire Line
	4600 7400 4600 7350
Connection ~ 5900 7500
$EndSCHEMATC
